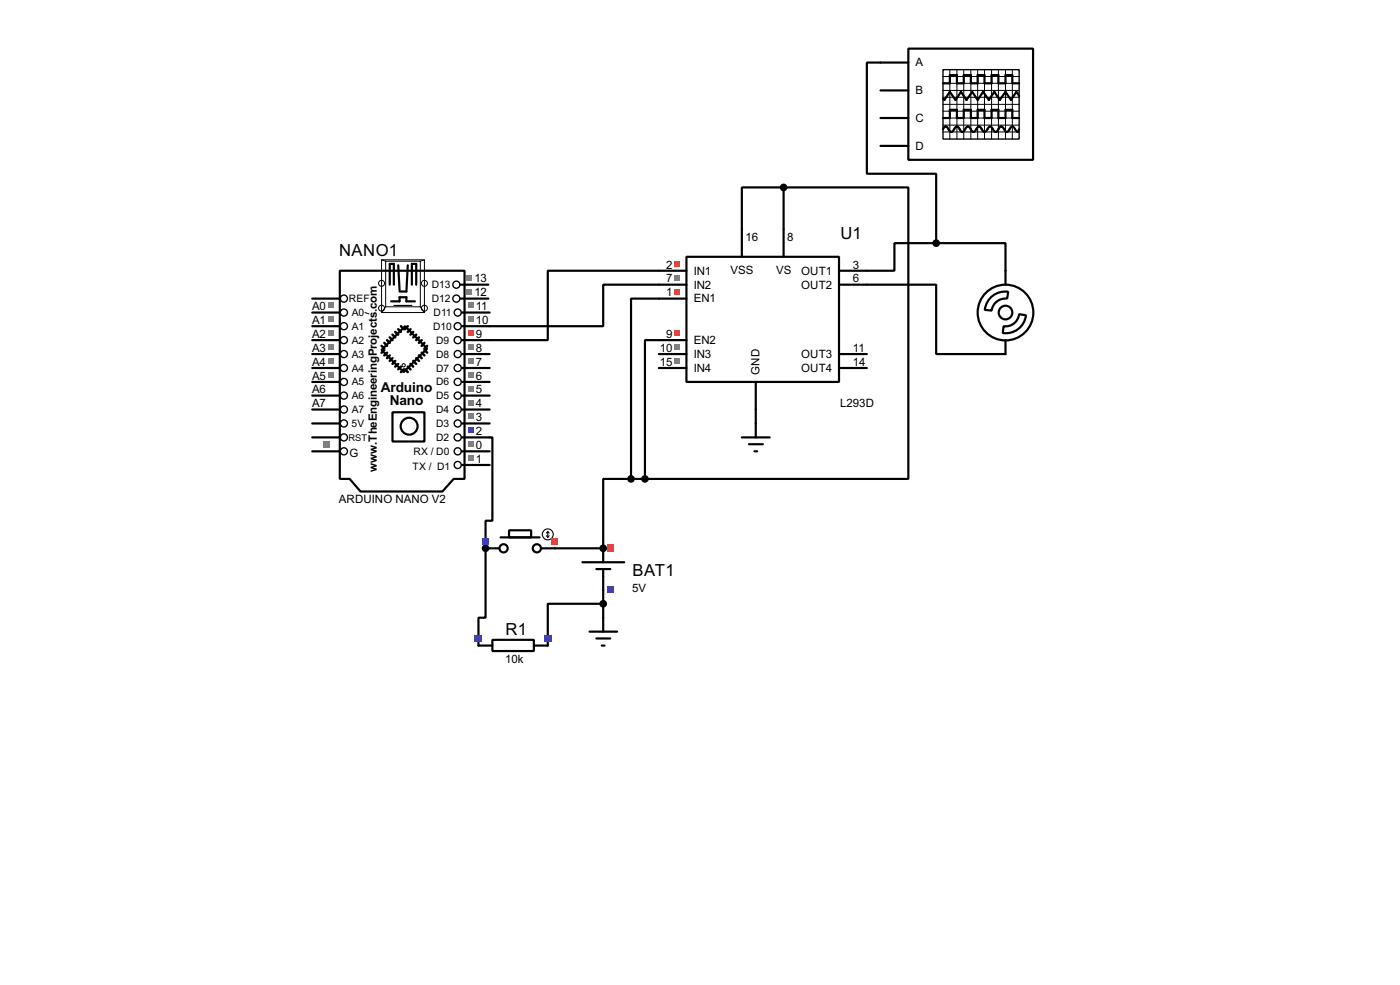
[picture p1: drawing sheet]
<svg xmlns="http://www.w3.org/2000/svg" width="256mm" height="180mm" viewBox="0 0 256 180" stroke-linecap="round" stroke-linejoin="round" font-family="sans-serif">
<g fill="none" stroke="#000" stroke-width=".4">
<path d="M161.3 11.5h-2.5v20.3h12.7v12.7M143.6 34.3h-7.7v7.7M143.6 34.3h22.8v53.4h-48.2M143.6 34.3v7.7M57.2 59.7h5.1M57.2 57.2h5.1M57.2 54.7h5.1M62.3 49.6h22.8v38.1h-2l-2 2.3h-15l-2-2.3h-1.8zM71.4 52.1v-3.8h.8v3.8M71.7 55.2h1.5v-.8h1.3v.8h1.5M73 48.6l.2 4.5M74.2 59.7l4.1 4.1-4.3 4.3-4.1-4z"/>
<path d="M74.7 48.6l-.2 4.8h-1.3M75.5 52.1v-3.8h.8v3.8M84.4 54.7h5.1M84.4 52.1h5.1M84.6 57.2h5.1M120.7 49.6h-20.3v12.7h-15.8M120.7 52.1h-10.2v7.6h-25.9M120.7 54.7h-5.1v33M158.8 52.1h12.7v12.7h12.7M171.5 44.5h-7.6v5.1h-5.1M171.5 44.5h12.7v5.1M57.2 77.5h5.1"/>
<path d="M57.2 75h5.1M57.2 72.4h5.1M57.2 69.9h5.1M57.2 67.4h5.1M57.2 64.8h5.1M57.2 62.3h5.1M71.9 75.5h5.9v5.3h-5.9zM84.6 77.5h5.1M84.6 75h5.1M84.6 72.4h5.1M84.6 69.9h5.1M84.6 67.4h5.1"/>
<path d="M84.6 64.8h5.1M120.7 62.3h-2.5v25.4M138.5 75v5.1M57.2 80.1h5.1M57.2 82.6h5.1M84.6 80.1h5.6v15.2h-1.2v17.8h-1.3v5.1M84.6 82.6h5.1M84.6 85.1h5.1M115.6 87.7h-5.1v12.7h-8.8M115.6 87.7h2.6M135.9 80.1h5.1M137.2 81.3h2.6"/>
<path d="M138.2 82.6h.5M110.5 110.5h-10.1v7.7M110.5 108v5.1"/>
<circle cx="74.9" cy="78" r="1.55"/>
</g>
<g fill="#000">
<circle cx="89" cy="100.4" r=".2"/>
<circle cx="110.5" cy="100.4" r=".2"/>
</g>
<g fill="none" stroke="#000" stroke-width=".18">
<path d="M66.9 57.2l.7 .3M69.9 47.6h7.9v9.6h-7.9zM69.9 47.6l.8 .2M70.7 47.8h6.3v8.4h-6.3zM70.7 56.2l-.8 1M77 56.2l.8 1M77.8 47.6l-.8 .2"/>
<circle cx="69.9" cy="56.4" r=".55"/>
<circle cx="69.9" cy="51.9" r=".55"/>
<circle cx="77.7" cy="56.4" r=".55"/>
<circle cx="77.7" cy="51.9" r=".55"/>
<circle cx="73.9" cy="66.9" r=".3"/>
</g>
<g fill="none" stroke="#000" stroke-width=".25">
<circle cx="63" cy="57.2" r=".65"/>
<circle cx="63" cy="59.7" r=".65"/>
<circle cx="63" cy="54.7" r=".65"/>
<circle cx="83.6" cy="54.7" r=".65"/>
<circle cx="83.6" cy="52.1" r=".65"/>
<circle cx="83.8" cy="57.2" r=".65"/>
<circle cx="83.8" cy="59.7" r=".65"/>
<circle cx="63" cy="67.4" r=".65"/>
<circle cx="63" cy="75" r=".65"/>
<circle cx="63" cy="64.8" r=".65"/>
<circle cx="63" cy="62.3" r=".65"/>
<circle cx="63" cy="72.4" r=".65"/>
<circle cx="63" cy="69.9" r=".65"/>
<circle cx="63" cy="77.5" r=".65"/>
<circle cx="83.8" cy="62.3" r=".65"/>
<circle cx="83.8" cy="72.4" r=".65"/>
<circle cx="83.8" cy="77.5" r=".65"/>
<circle cx="83.8" cy="64.8" r=".65"/>
<circle cx="83.8" cy="69.9" r=".65"/>
<circle cx="83.8" cy="67.4" r=".65"/>
<circle cx="83.8" cy="75" r=".65"/>
<circle cx="63" cy="82.6" r=".65"/>
<circle cx="63" cy="80.1" r=".65"/>
<circle cx="83.8" cy="85.1" r=".65"/>
<circle cx="83.8" cy="80.1" r=".65"/>
<circle cx="83.8" cy="82.6" r=".65"/>
</g>
<path d="M72.2 55.9h3.3" fill="none" stroke="#000" stroke-width=".2"/>
<g fill="none" stroke="#000" stroke-width=".45">
<path d="M73.5 59.7l.5 .6M74.7 59.7l-.5 .6M69.9 63.3l.5 .5M70.4 62.8l.5 .5M70.4 64.1l-.5 .5M70.9 62.3l.5 .5M70.9 64.6l-.5 .5M71.4 61.8l.5 .5M71.4 65.1l-.5 .5M71.9 61.3l.5 .5M71.9 65.6l-.5 .5M72.4 60.8l.6 .5"/>
<path d="M72.4 66.1l-.5 .5M73 60.3l.5 .5M73 66.6l-.6 .5M73.5 67.1l-.5 .5M74 67.6l-.5 .5M74.2 67.6l.5 .5M74.7 67.1l.5 .5M75.2 66.6l.5 .5M75.2 60.3l-.5 .5M75.7 66.1l.6 .5M75.7 60.8l-.5 .5M76.3 65.6l.5 .5"/>
<path d="M76.3 61.3l-.6 .5M76.8 65.1l.5 .5M76.8 61.8l-.5 .5M77.3 64.6l.5 .5M77.3 62.3l-.5 .5M77.8 64.1l.5 .5M77.8 62.8l-.5 .5M78.3 63.3l-.5 .5"/>
</g>
<g fill="#808080">
<path d="M85.8 80.8h1v1h-1z"/>
<path d="M85.8 83.4h1v1h-1z"/>
</g>
<path d="M85.8 78.3h1v1h-1z" fill="#4040ff"/>
<g fill="#808080">
<path d="M85.8 75.7h1v1.1h-1z"/>
<path d="M85.8 73.2h1v1h-1z"/>
<path d="M85.8 70.7h1v1h-1z"/>
<path d="M85.8 68.1h1v1h-1z"/>
<path d="M85.8 65.6h1v1h-1z"/>
<path d="M85.8 63h1v1.1h-1z"/>
</g>
<path d="M85.8 60.5h1v1h-1z" fill="#ff4040"/>
<g fill="#808080">
<path d="M85.8 58h1v1h-1z"/>
<path d="M85.8 55.4h1v1h-1z"/>
<path d="M85.5 52.9h1v1h-1z"/>
<path d="M85.5 50.3h1v1.1h-1z"/>
<path d="M60.1 68.1h1v1h-1z"/>
<path d="M60.1 65.6h1v1h-1z"/>
<path d="M60.1 63h1v1.1h-1z"/>
<path d="M60.1 60.5h1v1h-1z"/>
<path d="M60.1 58h1v1h-1z"/>
<path d="M60.1 55.4h1v1h-1z"/>
<path d="M59.1 80.7h1.3v1.3h-1.3z"/>
</g>
<g fill="none" stroke="#000" stroke-width=".4">
<path d="M120.7 49.6h5.1M120.7 52.1h5.1M120.7 54.7h5.1M125.8 47h27.9v22.9h-27.9zM135.9 42v5M143.6 42v5M153.7 49.6h5.1M153.7 52.1h5.1M120.7 64.8h5.1M120.7 67.4h5.1M120.7 62.3h5.1M138.5 69.9v5.1"/>
<path d="M153.7 64.8h5.1M153.7 67.4h5.1"/>
</g>
<path d="M123.6 47.8h1v1h-1z" fill="#ff4040"/>
<g fill="#808080">
<path d="M123.6 50.3h1v1.1h-1z"/>
<path d="M123.6 63h1v1.1h-1z"/>
<path d="M123.6 65.6h1v1h-1z"/>
</g>
<g fill="#ff4040">
<path d="M123.6 52.9h1v1h-1z"/>
<path d="M123.6 60.5h1v1h-1z"/>
</g>
<g fill="none" stroke="#000" stroke-width=".4">
<path d="M161.3 11.5h5.1M161.3 16.6h5.1M166.4 8.9h22.9v20.4h-22.9zM172.8 15.3h1.2v-1.5h1.3v1.5h1.3v-1.5h1.3v1.5h1.2v-1.5h1.3v1.5h1.3v-1.5h1.2v1.5h1.3v-1.5h1.3v1.5h1.2M186.7 17.6l-.5-.8-1 1.5-1-1.5-1 1.5-1-1.5-1 1.5-1.1-1.5-1 1.5-1-1.5-1 1.5-1-1.5-1 1.5-1.1-1.5-1 1.5-.2-.2M161.3 21.6h5.1M161.3 26.7h5.1M172.8 23.7l.2-.4 .3-.1 .2 .1 .5 .7a.6 .6 0 0 0 .9-.5l.4-.3 .3 .1 .4 .7 .3 .2 .3-.2 .5-.7a.6 .6 0 0 1 .8 .5l.5 .4 .2-.2 .5-.7 .3-.1 .2 .1 .5 .7a.6 .6 0 0 0 .9-.5l.4-.3 .2 .1 .5 .7 .3 .2 .3-.2 .5-.7a.6 .6 0 0 1 .8 .5l.5 .4 .2-.2 .5-.7 .3-.1 .2 .1 .5 .7 .3 .2 .2-.5M172.8 21.6h1.2v-1.5h1.3v1.5h1.3v-1.5h1.3v1.5h1.2v-1.5h1.3v1.5h1.3v-1.5h1.2v1.5h1.3v-1.5h1.3v1.5h1.2M181.3 54.6a3.7 3.7 0 0 1 3.4-1.2l-.2 1.3a2.57 2.57 0 0 0-2.8 2.2l-1.3-.2 .2-.8zM183.9 59.7a2.5 2.5 0 0 0 2.8-2.2l1.3 .2a3.7 3.7 0 0 1-4.3 3.3zM184.2 49.6v2.5"/>
<path d="M184.2 62.3v2.5M106.7 102.9h7.7M108 115.6h5.1M109.3 116.9h2.5M109.3 104.2h2.5M110.3 118.2h.5M110.5 100.4v2.5M110.5 104.2v3.8M110.5 113.1v2.5"/>
<circle cx="184.2" cy="57.2" r="5.1"/>
<circle cx="184.2" cy="57.2" r="1.25"/>
</g>
<path d="M172.8 12.8h13.9v12.7h-13.9z" fill="none" stroke="#000" stroke-width=".25"/>
<g fill="none" stroke="#000" stroke-width=".18">
<path d="M172.8 16.6h13.9M172.8 14h13.9M172.8 15.3h13.9M172.8 17.8h13.9M172.8 19.1h13.9M174 12.8v12.7M175.3 12.8v12.7M176.6 12.8v12.7M177.9 12.8v12.7M179.1 12.8v12.7M180.4 12.8v12.7M181.7 12.8v12.7"/>
<path d="M182.9 12.8v12.7M184.2 12.8v12.7M185.5 12.8v12.7M172.8 20.4h13.9M172.8 21.6h13.9M172.8 22.9h13.9M172.8 24.2h13.9"/>
</g>
<path d="M111.2 99.7h1.2v1.3h-1.2z" fill="#ff4040"/>
<path d="M111.2 107.4h1.2v1.2h-1.2z" fill="#4040ff"/>
<g fill="#000" stroke="#000" stroke-width=".4">
<circle cx="143.5" cy="34.3" r=".5"/>
<circle cx="171.5" cy="44.5" r=".5"/>
<circle cx="115.6" cy="87.7" r=".5"/>
<circle cx="118.1" cy="87.7" r=".5"/>
</g>
<g fill="none" stroke="#000" stroke-width=".4">
<path d="M91.7 98.4h7.2M93.3 97.1h4v1.3h-4zM89 100.4h2.5M99.1 100.4h2.6"/>
<circle cx="92.2" cy="100.4" r=".75"/>
<circle cx="98.3" cy="100.4" r=".75"/>
</g>
<g fill="none" stroke="#000" stroke-width=".2">
<path d="M100.1 98.1l.3 .3M100.4 97.3v1.1M100.4 97.3l-.3 .3M100.4 97.3l.2 .3M100.6 98.1l-.2 .3"/>
<circle cx="100.3" cy="97.8" r="1"/>
</g>
<path d="M88.3 98.5h1.3v1.2h-1.3z" fill="#4040ff"/>
<path d="M101 98.5h1.3v1.2h-1.3z" fill="#ff4040"/>
<circle cx="110.5" cy="100.4" r=".5" fill="#000" stroke="#000" stroke-width=".4"/>
<path d="M87.7 118.2h2.5M90.2 117.1h7.6v2.1h-7.6zM97.8 118.2h2.6" fill="none" stroke="#000" stroke-width=".4"/>
<g fill="#4040ff">
<path d="M87 116.3h1.3v1.2h-1.3z"/>
<path d="M99.7 116.3h1.3v1.2h-1.3z"/>
</g>
<g fill="#000" stroke="#000" stroke-width=".4">
<circle cx="88.9" cy="100.4" r=".5"/>
<circle cx="110.5" cy="110.5" r=".5"/>
</g>
<g font-size="3.4">
<text x="62.1" y="46.9">NANO1</text>
<text x="154" y="43.7">U1</text>
<text x="115.9" y="105.5">BAT1</text>
<text x="92.6" y="116.3">R1</text>
</g>
<g font-size="2.8">
<text x="69.7" y="71.8">Arduino</text>
<text x="71.4" y="74.1">Nano</text>
</g>
<g font-size="2.4">
<text x="167.7" y="12.2">A</text>
<text x="167.7" y="17.3">B</text>
<text x="167.7" y="22.3">C</text>
<text x="167.7" y="27.4">D</text>
<text x="136.6" y="44.1">16</text>
<text x="144.2" y="44.1">8</text>
<text x="86.9" y="51.7">13</text>
<text x="122.1" y="49.2">2</text>
<text x="122.1" y="51.7">7</text>
<text x="127.1" y="50.3">IN1</text>
<text x="127.1" y="52.8">IN2</text>
<text x="133.8" y="50.2">VSS</text>
<text x="142.2" y="50.2">VS</text>
<text x="146.8" y="50.3">OUT1</text>
<text x="146.8" y="52.8">OUT2</text>
<text x="156.3" y="49.2">3</text>
<text x="156.3" y="51.7">6</text>
<text x="57.2" y="59.3">A1</text>
<text x="57.2" y="56.8">A0</text>
<text x="86.9" y="54.3">12</text>
<text x="87.2" y="59.3">10</text>
<text x="87.2" y="56.8">11</text>
<text x="122.1" y="54.3">1</text>
<text x="127.1" y="55.4">EN1</text>
<text x="57.2" y="64.4">A3</text>
<text x="57.2" y="61.9">A2</text>
<text x="87.2" y="64.4">8</text>
<text x="87.2" y="61.9">9</text>
<text x="120.9" y="64.4">10</text>
<text x="122.1" y="61.9">9</text>
<text x="127.1" y="65.5">IN3</text>
<text x="127.1" y="63">EN2</text>
<text x="146.8" y="65.5">OUT3</text>
<text x="156.3" y="64.4">11</text>
<text x="57.2" y="69.5">A5</text>
<text x="57.2" y="67">A4</text>
<text x="57.2" y="72">A6</text>
<text x="87.2" y="72">5</text>
<text x="87.2" y="69.5">6</text>
<text x="87.2" y="67">7</text>
<text x="120.9" y="67">15</text>
<text x="127.1" y="68.1">IN4</text>
<text x="139.2" y="68.6" transform="rotate(-90 139.2 68.6)">GND</text>
<text x="146.8" y="68.1">OUT4</text>
<text x="156.3" y="67">14</text>
<text x="57.2" y="74.6">A7</text>
<text x="87.2" y="77.1">3</text>
<text x="87.2" y="74.6">4</text>
<text x="153.9" y="74.5">L293D</text>
<text x="64" y="83.6">G</text>
<text x="87.2" y="82.2">0</text>
<text x="87.2" y="79.7">2</text>
<text x="69.1" y="86.3" transform="rotate(-90 69.1 86.3)">www.TheEngineeringProjects.com</text>
<text x="87.2" y="84.7">1</text>
<text x="62.1" y="92.1">ARDUINO NANO V2</text>
<text x="115.8" y="108.4">5V</text>
<text x="92.6" y="121.3">10k</text>
</g>
<g font-size="2.1">
<text x="79.1" y="52.8">D13</text>
<text x="63.9" y="55.3">REF</text>
<text x="64.4" y="57.9">A0</text>
<text x="79.1" y="55.3">D12</text>
<text x="79.4" y="57.9">D11</text>
<text x="64.4" y="65.5">A3</text>
<text x="64.4" y="62.9">A2</text>
<text x="64.4" y="60.3">A1</text>
<text x="79.3" y="60.3">D10</text>
<text x="79.9" y="62.9">D9</text>
<text x="79.9" y="65.5">D8</text>
<text x="64.4" y="70.6">A5</text>
<text x="64.4" y="68">A4</text>
<text x="79.9" y="68">D7</text>
<text x="79.9" y="70.6">D6</text>
<text x="64.4" y="75.6">A7</text>
<text x="64.4" y="73">A6</text>
<text x="79.9" y="73">D5</text>
<text x="79.9" y="75.6">D4</text>
<text x="64.4" y="78.2">5V</text>
<text x="75.7" y="83.3">RX / D0</text>
<text x="79.9" y="78.2">D3</text>
<text x="79.9" y="80.7">D2</text>
<text x="75.6" y="86">TX / D1</text>
</g>
<text font-size="1.9" x="63.8" y="80.7">RST</text>
</svg>
